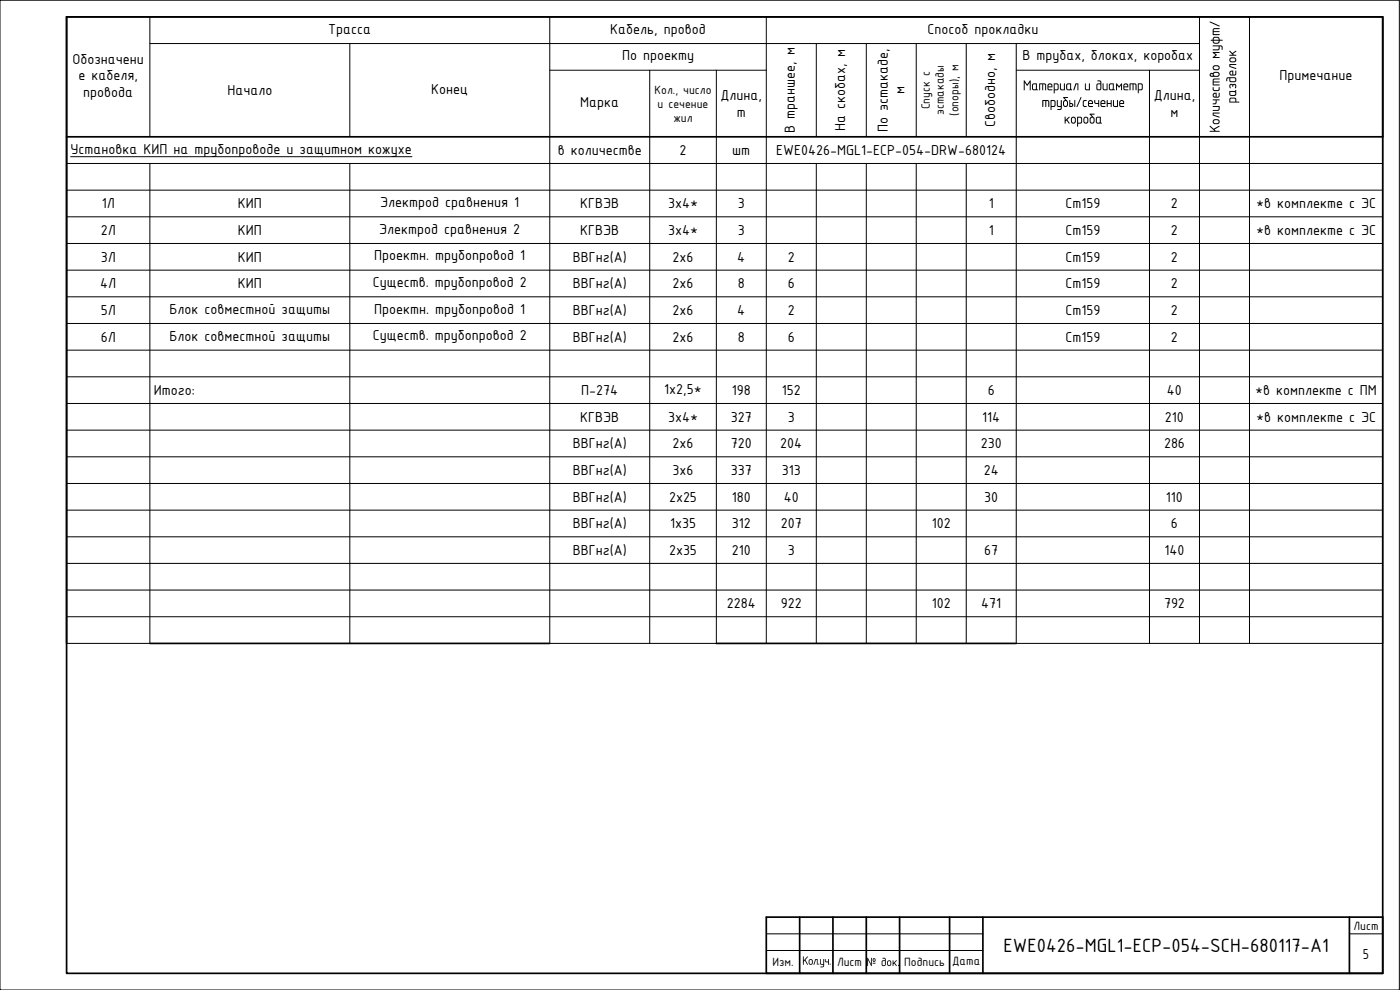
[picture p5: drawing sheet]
<svg xmlns="http://www.w3.org/2000/svg" width="420mm" height="297mm" viewBox="0 0 420 297" stroke-linecap="round" stroke-linejoin="round" font-family="sans-serif">
<!-- layer: 0 -->
<g fill="none" stroke="#000" stroke-width=".51">
<path d="M20 5.1h395v286.9h-395zM20 5.1h395v35.9h-395M20 5.1v187.9M45 193h120M215 193h90M230 275.2h185v16.8h-185zM240 275.2v16.8M250 275.2v16.8M260 275.2v16.8M270 275.2v16.8M285 275.2v16.8M295 275.2v16.8"/>
<path d="M405 275.2v16.8"/>
</g>
<g fill="none" stroke="#000" stroke-width=".3">
<path d="M0 .1h420v296.9h-420zM45 13.1h315M45 5.1v35.9M105 13.1v27.9M165 5.1v187.9h50v-171.9M230 5.1v187.9M245 13.1v27.9M260 13.1v27.9M275 13.1v27.9M290 13.1v27.9M305 13.1v179.9h110v-152M360 5.1v187.9"/>
<path d="M375 5.1v187.9M165 21.1h65M195 21.1v171.9M305 21.1h55M345 21.1v171.9M20 49.1h395M20 57.1h395M21.2 47h102.4M45 49.1v143.9h-25M105 49.1v143.9M245 49.1v143.9M260 49.1v143.9"/>
<path d="M275 49.1v143.9M290 49.1v143.9M20 65.1h395M20 73.1h395M20 81.1h395M20 89.1h395M20 97.1h395M20 105.1h395M20 113.1h395M20 121.1h395M20 129.1h395M20 137.1h395"/>
<path d="M20 145.1h395M20 153.1h395M20 161.1h395M20 177h395M20 169h395M20 185h395M230 280.2h65M230 285.2h65M405 280.2h10"/>
</g>
<g fill="#000">
<path d="M364.1 8.6l.4-.2 1.5 .1-.1 .2-1.6 .2-.1 .4h1.7l.1 .2-1.8 .1v.6h1.7l.1 .3h-2zM369 15.3l.2-.1 .6 .7 1.2-.7v.3l-.9 .6 .2 .3h.7v.3h-2v-.3h.9zM339 25.1h1.9l.2 .5v1.5l-.3-.1-.1-1.6-.5-.1v1.7l-.2 .1-.1-1.8h-.6v1.7l-.3 .1z"/>
<path d="M364.2 12.2l.1 .4 .3 .2h.8l.3-.4v-.2zM363.3 12l.6-.1 .1-.5 .4-.3 1-.1 .5 .4 .1 .5h.8l.1 .2-.9 .1-.1 .6-.4 .3h-.9l-.6-.3-.1-.6h-.5zM364.4 11.4l-.2 .5h1.5l-.3-.5z"/>
<path d="M336.3 30.5l-.1 .4h.9l-.3-.5zM336.1 30.3l.5-.3 .6 .3 .2 .9h-1.2v.4l.2 .2h.9v.3h-.9l-.4-.2-.1-1.2z"/>
<path d="M341.5 25.1l1-.1 .5 .5-.1 1.3-.3 .3h-.8l-.1 .9-.2-.1zM341.8 25.3v1.5h.7l.2-.2-.1-1.1z"/>
</g>
<text font-size="6.2" x="301.2" y="285.6">EWE0426-MGL1-ECP-054-SCH-680117-A1</text>
<g font-size="4.7">
<text x="98.5" y="10.1">Трасса</text>
<text x="183.2" y="10.1">Кабель, провод</text>
<text x="278.3" y="10.1">Способ прокладки</text>
<text x="366" y="8.3" transform="rotate(-90 366 8.3)">/</text>
<text x="21.8" y="19.1">Обозначени</text>
<text x="186.7" y="18.1">По проекту</text>
<text x="306.8" y="18.1">В трубах, блоках, коробах</text>
<text x="23.6" y="24.1">е кабеля,</text>
<text x="25" y="29.1">провода</text>
<text x="68.2" y="28.6">Начало</text>
<text x="129.4" y="28.3">Конец</text>
<text x="271.5" y="28.3" transform="rotate(-90 271.5 28.3)">м</text>
<text x="306.9" y="27.1">Материал и диаметр</text>
<text x="384" y="24.1">Примечание</text>
<text x="174.1" y="32.1">Марка</text>
<text x="216.3" y="30.1">Длина,</text>
<text x="221.1" y="35.1">m</text>
<text x="312.5" y="32.1">трубы /сечение</text>
<text x="346.3" y="30.1">Длина,</text>
<text x="351.3" y="35.1">м</text>
<text x="371" y="31.1" transform="rotate(-90 371 31.1)">разделок</text>
<text x="238.5" y="39.9" transform="rotate(-90 238.5 39.9)">В траншее, м</text>
<text x="253.7" y="39.3" transform="rotate(-90 253.7 39.3)">На скобах, м</text>
<text x="266.5" y="39.6" transform="rotate(-90 266.5 39.6)">По эстакаде,</text>
<text x="298.7" y="38.1" transform="rotate(-90 298.7 38.1)">Свободно, м</text>
<text x="319.2" y="37.1">короба</text>
<text x="366" y="39.8" transform="rotate(-90 366 39.8)">Количество муфт</text>
<text x="21.2" y="46.1">Установка КИП на трубопроводе и защитном кожухе</text>
<text x="167.4" y="46.6">в количестве</text>
<text x="203.9" y="46.6">2</text>
<text x="219.8" y="46.6">шт</text>
<text x="233" y="46.6">EWE0426-MGL1-ECP-054-DRW-680124</text>
<text x="30.5" y="62.6">1Л</text>
<text x="71.4" y="62.6">КИП</text>
<text x="114.1" y="62.1">Электрод сравнения 1</text>
<text x="174.1" y="62.6">КГВЭВ</text>
<text x="200.5" y="62.6">3х4*</text>
<text x="221.4" y="62.6">3</text>
<text x="296.7" y="62.6">1</text>
<text x="319.7" y="62.6">Ст159</text>
<text x="351.4" y="62.6">2</text>
<text x="377" y="62.6">*в комплекте с ЭС</text>
<text x="30.2" y="70.6">2Л</text>
<text x="71.4" y="70.6">КИП</text>
<text x="113.8" y="70.1">Электрод сравнения 2</text>
<text x="174.1" y="70.6">КГВЭВ</text>
<text x="200.5" y="70.6">3х4*</text>
<text x="221.4" y="70.6">3</text>
<text x="296.7" y="70.6">1</text>
<text x="319.7" y="70.6">Ст159</text>
<text x="351.4" y="70.6">2</text>
<text x="377" y="70.6">*в комплекте с ЭС</text>
<text x="30.2" y="78.6">3Л</text>
<text x="71.4" y="78.6">КИП</text>
<text x="112.3" y="78.1">Проектн. трубопровод 1</text>
<text x="171.9" y="78.6">ВВГнг(А)</text>
<text x="201.8" y="78.6">2х6</text>
<text x="221.3" y="78.6">4</text>
<text x="236.4" y="78.6">2</text>
<text x="319.7" y="78.6">Ст159</text>
<text x="351.4" y="78.6">2</text>
<text x="30.1" y="86.6">4Л</text>
<text x="71.4" y="86.6">КИП</text>
<text x="111.9" y="86.1">Существ. трубопровод 2</text>
<text x="171.9" y="86.6">ВВГнг(А)</text>
<text x="201.8" y="86.6">2х6</text>
<text x="221.4" y="86.6">8</text>
<text x="236.4" y="86.6">6</text>
<text x="319.7" y="86.6">Ст159</text>
<text x="351.4" y="86.6">2</text>
<text x="30.2" y="94.6">5Л</text>
<text x="50.9" y="94.3">Блок совместной защиты</text>
<text x="112.3" y="94.1">Проектн. трубопровод 1</text>
<text x="171.9" y="94.6">ВВГнг(А)</text>
<text x="201.8" y="94.6">2х6</text>
<text x="221.3" y="94.6">4</text>
<text x="236.4" y="94.6">2</text>
<text x="319.7" y="94.6">Ст159</text>
<text x="351.4" y="94.6">2</text>
<text x="30.2" y="102.6">6Л</text>
<text x="50.9" y="102.3">Блок совместной защиты</text>
<text x="111.9" y="102.1">Существ. трубопровод 2</text>
<text x="171.9" y="102.6">ВВГнг(А)</text>
<text x="201.8" y="102.6">2х6</text>
<text x="221.4" y="102.6">8</text>
<text x="236.4" y="102.6">6</text>
<text x="319.7" y="102.6">Ст159</text>
<text x="351.4" y="102.6">2</text>
<text x="46.2" y="118.6">Итого:</text>
<text x="174.4" y="118.6">П-274</text>
<text x="199.4" y="118.3">1х2,5*</text>
<text x="219.6" y="118.6">198</text>
<text x="234.6" y="118.6">152</text>
<text x="296.4" y="118.6">6</text>
<text x="350.2" y="118.6">40</text>
<text x="376.7" y="118.6">*в комплекте с ПМ</text>
<text x="174.1" y="126.6">КГВЭВ</text>
<text x="200.5" y="126.6">3х4*</text>
<text x="219.3" y="126.6">327</text>
<text x="236.4" y="126.6">3</text>
<text x="294.8" y="126.6">114</text>
<text x="349.6" y="126.6">210</text>
<text x="377" y="126.6">*в комплекте с ЭС</text>
<text x="171.9" y="134.6">ВВГнг(А)</text>
<text x="201.8" y="134.6">2х6</text>
<text x="219.3" y="134.6">720</text>
<text x="234.2" y="134.6">204</text>
<text x="294.3" y="134.6">230</text>
<text x="349.3" y="134.6">286</text>
<text x="171.9" y="142.6">ВВГнг(А)</text>
<text x="201.8" y="142.6">3х6</text>
<text x="219.3" y="142.6">337</text>
<text x="234.6" y="142.6">313</text>
<text x="295.2" y="142.6">24</text>
<text x="171.9" y="150.5">ВВГнг(А)</text>
<text x="200.8" y="150.5">2х25</text>
<text x="219.6" y="150.5">180</text>
<text x="235.2" y="150.5">40</text>
<text x="295.4" y="150.5">30</text>
<text x="349.9" y="150.5">110</text>
<text x="171.9" y="158.5">ВВГнг(А)</text>
<text x="201.1" y="158.5">1х35</text>
<text x="219.6" y="158.5">312</text>
<text x="234.3" y="158.5">207</text>
<text x="279.6" y="158.5">102</text>
<text x="351.4" y="158.5">6</text>
<text x="171.9" y="166.5">ВВГнг(А)</text>
<text x="200.8" y="166.5">2х35</text>
<text x="219.6" y="166.5">210</text>
<text x="236.4" y="166.5">3</text>
<text x="295.4" y="166.5">67</text>
<text x="349.5" y="166.5">140</text>
<text x="218.1" y="182.5">2284</text>
<text x="234.3" y="182.5">922</text>
<text x="279.6" y="182.5">102</text>
<text x="294.5" y="182.5">471</text>
<text x="349.3" y="182.5">792</text>
<text x="409" y="287.6">5</text>
</g>
<g font-size="3.9">
<text x="196.4" y="28.1">Кол., число</text>
<text x="197.4" y="32.3">и сечение</text>
<text x="279.1" y="32.8" transform="rotate(-90 279.1 32.8)">Спуск с</text>
<text x="283.2" y="34.6" transform="rotate(-90 283.2 34.6)">эстакады</text>
<text x="287.7" y="34.7" transform="rotate(-90 287.7 34.7)">(опоры), м</text>
<text x="202.1" y="36.5">жил</text>
<text x="406.2" y="278.9">Лист</text>
<text x="231.8" y="289.9">Изм.</text>
<text x="240.7" y="289.5">Кол.уч.</text>
<text x="251.2" y="289.9">Лист</text>
<text x="260" y="289.9">№ док .</text>
<text x="271.4" y="289.9">Подпись</text>
<text x="285.7" y="289.7">Дата</text>
</g>
</svg>
